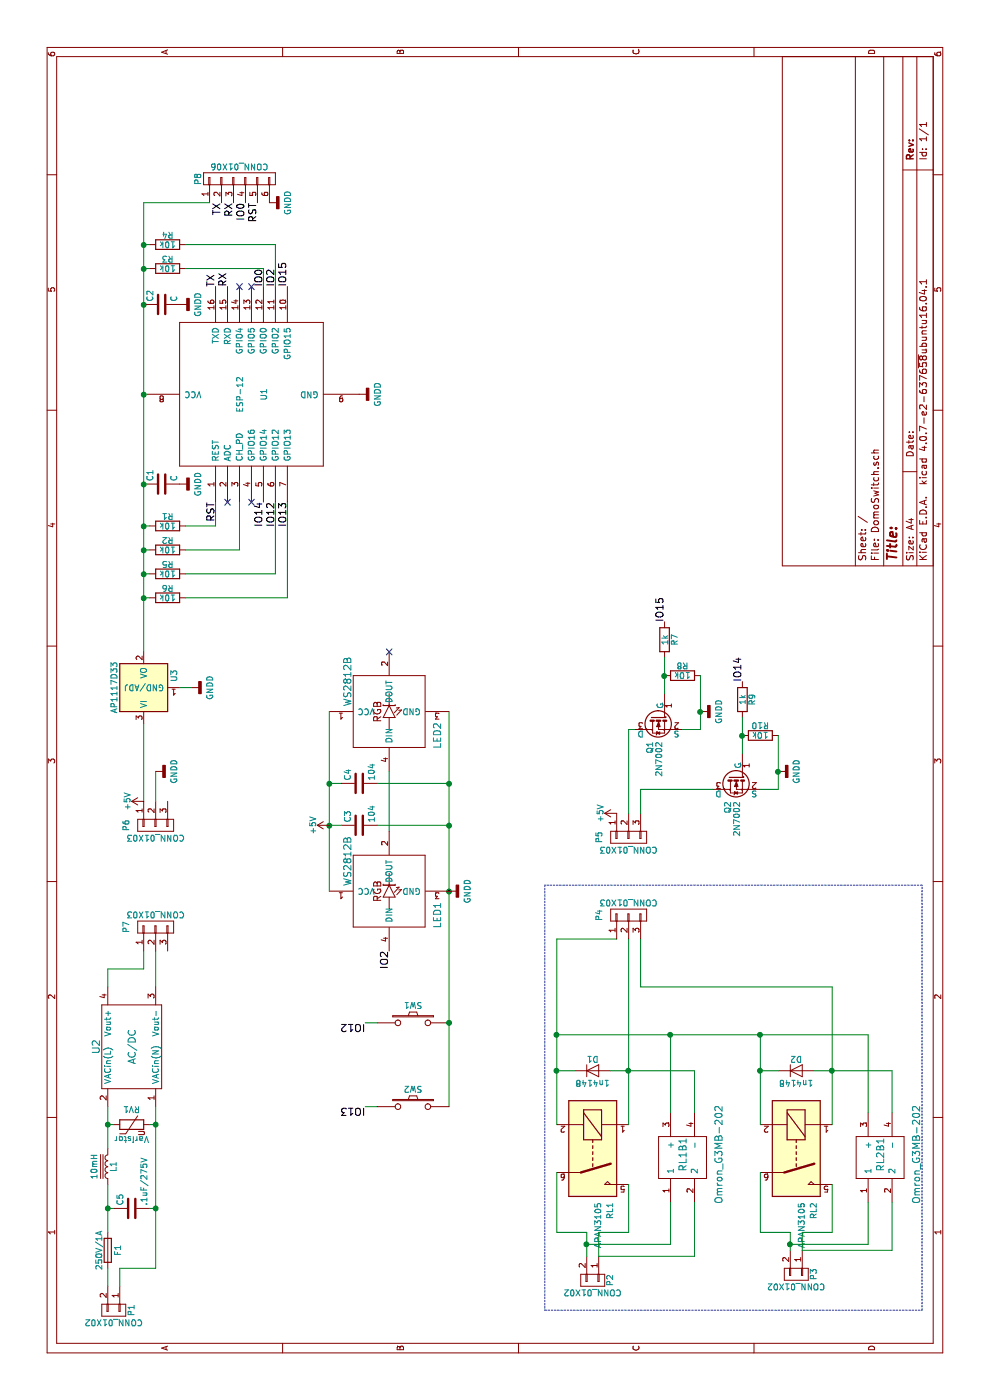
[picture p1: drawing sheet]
EESchema Schematic File Version 2
LIBS:DomoSwitch-rescue
LIBS:power
LIBS:device
LIBS:transistors
LIBS:conn
LIBS:regul
LIBS:interface
LIBS:philips
LIBS:display
LIBS:opto
LIBS:atmel
LIBS:contrib
LIBS:relays2
LIBS:ws2812b
LIBS:ssr
LIBS:acdc
LIBS:ESP8266
LIBS:DomoSwitch-cache
EELAYER 25 0
EELAYER END
$Descr A4 11693 8268
encoding utf-8
Sheet 1 1
Title ""
Date ""
Rev ""
Comp ""
Comment1 ""
Comment2 ""
Comment3 ""
Comment4 ""
$EndDescr
$Comp
L ESP-12 U1
U 1 1
P 8400 2100
F 0 "U1" H 8400 2000 50  0000 C CNN
F 1 "ESP-12" H 8400 2200 50  0000 C CNN
F 2 "ESP8266:ESP-12-SMD" H 8400 2100 50  0001 C CNN
F 3 "" H 8400 2100 50  0001 C CNN
	1    8400 2100
	1    0    0    -1  
$EndComp
$Comp
L AC/DC U2
U 1 1
P 2950 1100
F 0 "U2" H 2950 1400 60  0000 C CNN
F 1 "AC/DC" H 2950 1100 60  0000 C CNN
F 2 "AAA_Mie_lib_verificate:HLK-PM01" H 2950 1100 60  0001 C CNN
F 3 "" H 2950 1100 60  0000 C CNN
	1    2950 1100
	1    0    0    -1  
$EndComp
$Comp
L CONN_01X02 P1
U 1 1
P 750 950
F 0 "P1" H 750 1100 50  0000 C CNN
F 1 "CONN_01X02" V 850 950 50  0000 C CNN
F 2 "Terminal_Blocks:TerminalBlock_bornier-2_P5.08mm" H 750 950 50  0001 C CNN
F 3 "" H 750 950 50  0000 C CNN
	1    750  950 
	-1   0    0    1   
$EndComp
$Comp
L CONN_01X02 P2
U 1 1
P 1000 4950
F 0 "P2" H 1000 5100 50  0000 C CNN
F 1 "CONN_01X02" V 1100 4950 50  0000 C CNN
F 2 "Terminal_Blocks:TerminalBlock_bornier-2_P5.08mm" H 1000 4950 50  0001 C CNN
F 3 "" H 1000 4950 50  0000 C CNN
	1    1000 4950
	-1   0    0    1   
$EndComp
$Comp
L CONN_01X02 P3
U 1 1
P 1050 6650
F 0 "P3" H 1050 6800 50  0000 C CNN
F 1 "CONN_01X02" V 1150 6650 50  0000 C CNN
F 2 "Terminal_Blocks:TerminalBlock_bornier-2_P5.08mm" H 1050 6650 50  0001 C CNN
F 3 "" H 1050 6650 50  0000 C CNN
	1    1050 6650
	-1   0    0    1   
$EndComp
$Comp
L R R1
U 1 1
P 7300 1400
F 0 "R1" V 7380 1400 50  0000 C CNN
F 1 "10k" V 7300 1400 50  0000 C CNN
F 2 "Resistors_SMD:R_0805" V 7230 1400 50  0001 C CNN
F 3 "" H 7300 1400 50  0000 C CNN
	1    7300 1400
	1    0    0    -1  
$EndComp
$Comp
L R R3
U 1 1
P 9450 1400
F 0 "R3" V 9530 1400 50  0000 C CNN
F 1 "10k" V 9450 1400 50  0000 C CNN
F 2 "Resistors_SMD:R_0805" V 9380 1400 50  0001 C CNN
F 3 "" H 9450 1400 50  0000 C CNN
	1    9450 1400
	1    0    0    -1  
$EndComp
$Comp
L R R4
U 1 1
P 9650 1400
F 0 "R4" V 9730 1400 50  0000 C CNN
F 1 "10k" V 9650 1400 50  0000 C CNN
F 2 "Resistors_SMD:R_0805" V 9580 1400 50  0001 C CNN
F 3 "" H 9650 1400 50  0000 C CNN
	1    9650 1400
	1    0    0    -1  
$EndComp
$Comp
L R R10
U 1 1
P 5550 6350
F 0 "R10" V 5630 6350 50  0000 C CNN
F 1 "10k" V 5550 6350 50  0000 C CNN
F 2 "Resistors_SMD:R_0805" V 5480 6350 50  0001 C CNN
F 3 "" H 5550 6350 50  0000 C CNN
	1    5550 6350
	1    0    0    -1  
$EndComp
$Comp
L APAN3105 RL1
U 1 1
P 2100 4950
F 0 "RL1" H 2550 5100 50  0000 L CNN
F 1 "APAN3105" H 2550 5000 50  0000 L CNN
F 2 "AAA_Mie_lib_verificate:APAN31xx" H 2100 4950 50  0001 C CNN
F 3 "" H 2100 4950 50  0000 C CNN
	1    2100 4950
	-1   0    0    1   
$EndComp
$Comp
L APAN3105 RL2
U 1 1
P 2100 6650
F 0 "RL2" H 2550 6800 50  0000 L CNN
F 1 "APAN3105" H 2550 6700 50  0000 L CNN
F 2 "AAA_Mie_lib_verificate:APAN31xx" H 2100 6650 50  0001 C CNN
F 3 "" H 2100 6650 50  0000 C CNN
	1    2100 6650
	-1   0    0    1   
$EndComp
$Comp
L AP1117D33 U3
U 1 1
P 5950 1200
F 0 "U3" H 6050 950 50  0000 C CNN
F 1 "AP1117D33" H 5950 1450 50  0000 C CNN
F 2 "TO_SOT_Packages_SMD:SOT-223-3Lead_TabPin2" H 5950 1200 50  0001 C CNN
F 3 "" H 5950 1200 50  0000 C CNN
	1    5950 1200
	1    0    0    -1  
$EndComp
$Comp
L C C2
U 1 1
P 9150 1350
F 0 "C2" H 9175 1450 50  0000 L CNN
F 1 "C" H 9175 1250 50  0000 L CNN
F 2 "Capacitors_SMD:C_0805" H 9188 1200 50  0001 C CNN
F 3 "" H 9150 1350 50  0000 C CNN
	1    9150 1350
	1    0    0    -1  
$EndComp
$Comp
L C C1
U 1 1
P 7650 1350
F 0 "C1" H 7675 1450 50  0000 L CNN
F 1 "C" H 7675 1250 50  0000 L CNN
F 2 "Capacitors_SMD:C_0805" H 7688 1200 50  0001 C CNN
F 3 "" H 7650 1350 50  0000 C CNN
	1    7650 1350
	1    0    0    -1  
$EndComp
$Comp
L R R2
U 1 1
P 7100 1400
F 0 "R2" V 7180 1400 50  0000 C CNN
F 1 "10k" V 7100 1400 50  0000 C CNN
F 2 "Resistors_SMD:R_0805" V 7030 1400 50  0001 C CNN
F 3 "" H 7100 1400 50  0000 C CNN
	1    7100 1400
	1    0    0    -1  
$EndComp
$Comp
L GNDD #PWR01
U 1 1
P 5950 1600
F 0 "#PWR01" H 5950 1350 50  0001 C CNN
F 1 "GNDD" H 5950 1450 50  0000 C CNN
F 2 "" H 5950 1600 50  0000 C CNN
F 3 "" H 5950 1600 50  0000 C CNN
	1    5950 1600
	1    0    0    -1  
$EndComp
$Comp
L GNDD #PWR02
U 1 1
P 8400 3000
F 0 "#PWR02" H 8400 2750 50  0001 C CNN
F 1 "GNDD" H 8400 2850 50  0000 C CNN
F 2 "" H 8400 3000 50  0000 C CNN
F 3 "" H 8400 3000 50  0000 C CNN
	1    8400 3000
	1    0    0    -1  
$EndComp
Text Label 7500 1800 2    60   ~ 0
RST
Text Label 9300 2200 0    60   ~ 0
IO0
Text Label 9300 1800 0    60   ~ 0
TX
Text Label 9300 1900 0    60   ~ 0
RX
Text Label 9300 2300 0    60   ~ 0
IO2
$Comp
L D D1
U 1 1
P 2750 4950
F 0 "D1" H 2750 5050 50  0000 C CNN
F 1 "1n4148" H 2750 4850 50  0000 C CNN
F 2 "Diodes_ThroughHole:Diode_DO-41_SOD81_Vertical_KathodeUp" H 2750 4950 50  0001 C CNN
F 3 "" H 2750 4950 50  0000 C CNN
	1    2750 4950
	0    1    1    0   
$EndComp
$Comp
L D D2
U 1 1
P 2750 6650
F 0 "D2" H 2750 6750 50  0000 C CNN
F 1 "1n4148" H 2750 6550 50  0000 C CNN
F 2 "Diodes_ThroughHole:Diode_DO-41_SOD81_Vertical_KathodeUp" H 2750 6650 50  0001 C CNN
F 3 "" H 2750 6650 50  0000 C CNN
	1    2750 6650
	0    1    1    0   
$EndComp
$Comp
L CONN_01X03 P4
U 1 1
P 4050 5250
F 0 "P4" H 4050 5500 50  0000 C CNN
F 1 "CONN_01X03" V 4150 5250 50  0000 C CNN
F 2 "Socket_Strips:Socket_Strip_Straight_1x03_Pitch2.54mm" H 4050 5250 50  0001 C CNN
F 3 "" H 4050 5250 50  0000 C CNN
	1    4050 5250
	1    0    0    -1  
$EndComp
$Comp
L CONN_01X03 P5
U 1 1
P 4700 5250
F 0 "P5" H 4700 5500 50  0000 C CNN
F 1 "CONN_01X03" V 4800 5250 50  0000 C CNN
F 2 "Socket_Strips:Socket_Strip_Straight_1x03_Pitch2.54mm" H 4700 5250 50  0001 C CNN
F 3 "" H 4700 5250 50  0000 C CNN
	1    4700 5250
	-1   0    0    -1  
$EndComp
$Comp
L +5V #PWR03
U 1 1
P 4900 5150
F 0 "#PWR03" H 4900 5000 50  0001 C CNN
F 1 "+5V" H 4900 5290 50  0000 C CNN
F 2 "" H 4900 5150 50  0000 C CNN
F 3 "" H 4900 5150 50  0000 C CNN
	1    4900 5150
	1    0    0    -1  
$EndComp
Text Label 10000 1850 2    60   ~ 0
TX
Text Label 10000 1950 2    60   ~ 0
RX
$Comp
L GNDD #PWR04
U 1 1
P 10000 2250
F 0 "#PWR04" H 10000 2000 50  0001 C CNN
F 1 "GNDD" H 10000 2100 50  0000 C CNN
F 2 "" H 10000 2250 50  0000 C CNN
F 3 "" H 10000 2250 50  0000 C CNN
	1    10000 2250
	1    0    0    -1  
$EndComp
Text Label 10000 2050 2    60   ~ 0
IO0
Text Label 9300 2400 0    60   ~ 0
IO15
Text Label 6500 5550 0    60   ~ 0
IO15
Text Label 7500 2200 2    60   ~ 0
IO14
Text Label 7500 2300 2    60   ~ 0
IO12
Text Label 7500 2400 2    60   ~ 0
IO13
$Comp
L CONN_01X06 P8
U 1 1
P 10200 2000
F 0 "P8" H 10200 2350 50  0000 C CNN
F 1 "CONN_01X06" V 10300 2000 50  0000 C CNN
F 2 "Socket_Strips:Socket_Strip_Straight_1x06" H 10200 2000 50  0001 C CNN
F 3 "" H 10200 2000 50  0000 C CNN
	1    10200 2000
	1    0    0    -1  
$EndComp
Text Label 10000 2150 2    60   ~ 0
RST
$Comp
L 2N7002-RESCUE-DomoSwitch Q2
U 1 1
P 5200 6150
F 0 "Q2" H 5400 6225 50  0000 L CNN
F 1 "2N7002" H 5400 6150 50  0000 L CNN
F 2 "TO_SOT_Packages_SMD:SOT-23" H 5400 6075 50  0001 L CIN
F 3 "" H 5200 6150 50  0000 L CNN
	1    5200 6150
	-1   0    0    -1  
$EndComp
$Comp
L R R9
U 1 1
P 5850 6200
F 0 "R9" V 5930 6200 50  0000 C CNN
F 1 "1k" V 5850 6200 50  0000 C CNN
F 2 "Resistors_SMD:R_0805" V 5780 6200 50  0001 C CNN
F 3 "" H 5850 6200 50  0000 C CNN
	1    5850 6200
	0    1    1    0   
$EndComp
$Comp
L R R8
U 1 1
P 6050 5700
F 0 "R8" V 6130 5700 50  0000 C CNN
F 1 "10k" V 6050 5700 50  0000 C CNN
F 2 "Resistors_SMD:R_0805" V 5980 5700 50  0001 C CNN
F 3 "" H 6050 5700 50  0000 C CNN
	1    6050 5700
	1    0    0    -1  
$EndComp
$Comp
L 2N7002-RESCUE-DomoSwitch Q1
U 1 1
P 5700 5500
F 0 "Q1" H 5900 5575 50  0000 L CNN
F 1 "2N7002" H 5900 5500 50  0000 L CNN
F 2 "TO_SOT_Packages_SMD:SOT-23" H 5900 5425 50  0001 L CIN
F 3 "" H 5700 5500 50  0000 L CNN
	1    5700 5500
	-1   0    0    -1  
$EndComp
$Comp
L R R7
U 1 1
P 6350 5550
F 0 "R7" V 6430 5550 50  0000 C CNN
F 1 "1k" V 6350 5550 50  0000 C CNN
F 2 "Resistors_SMD:R_0805" V 6280 5550 50  0001 C CNN
F 3 "" H 6350 5550 50  0000 C CNN
	1    6350 5550
	0    1    1    0   
$EndComp
Text Label 6000 6200 0    60   ~ 0
IO14
$Comp
L GNDD #PWR05
U 1 1
P 5750 5850
F 0 "#PWR05" H 5750 5600 50  0001 C CNN
F 1 "GNDD" H 5750 5700 50  0000 C CNN
F 2 "" H 5750 5850 50  0000 C CNN
F 3 "" H 5750 5850 50  0000 C CNN
	1    5750 5850
	1    0    0    -1  
$EndComp
$Comp
L GNDD #PWR06
U 1 1
P 5250 6500
F 0 "#PWR06" H 5250 6250 50  0001 C CNN
F 1 "GNDD" H 5250 6350 50  0000 C CNN
F 2 "" H 5250 6500 50  0000 C CNN
F 3 "" H 5250 6500 50  0000 C CNN
	1    5250 6500
	1    0    0    -1  
$EndComp
$Comp
L WS2812B LED2
U 1 1
P 5750 3250
F 0 "LED2" H 5550 2850 60  0000 C CNN
F 1 "WS2812B" H 6000 3600 60  0000 C CNN
F 2 "AAA_Mie_lib_verificate:ws2812b" V 5700 3250 60  0001 C CNN
F 3 "" V 5700 3250 60  0000 C CNN
	1    5750 3250
	1    0    0    -1  
$EndComp
Text Label 3750 3250 2    60   ~ 0
IO2
Text Label 3150 3050 1    60   ~ 0
IO12
Text Label 2450 3050 1    60   ~ 0
IO13
$Comp
L R R5
U 1 1
P 6900 1400
F 0 "R5" V 6980 1400 50  0000 C CNN
F 1 "10k" V 6900 1400 50  0000 C CNN
F 2 "Resistors_SMD:R_0805" V 6830 1400 50  0001 C CNN
F 3 "" H 6900 1400 50  0000 C CNN
	1    6900 1400
	1    0    0    -1  
$EndComp
$Comp
L R R6
U 1 1
P 6700 1400
F 0 "R6" V 6780 1400 50  0000 C CNN
F 1 "10k" V 6700 1400 50  0000 C CNN
F 2 "Resistors_SMD:R_0805" V 6630 1400 50  0001 C CNN
F 3 "" H 6700 1400 50  0000 C CNN
	1    6700 1400
	1    0    0    -1  
$EndComp
$Comp
L SW_PUSH SW1
U 1 1
P 3150 3450
F 0 "SW1" H 3150 3600 50  0000 C CNN
F 1 "SW_PUSH" H 3150 3370 50  0001 C CNN
F 2 "Buttons_Switches_SMD:SW_SPST_FSMSM" H 3150 3450 50  0001 C CNN
F 3 "" H 3150 3450 50  0000 C CNN
	1    3150 3450
	0    1    1    0   
$EndComp
$Comp
L SW_PUSH SW2
U 1 1
P 2450 3450
F 0 "SW2" H 2450 3600 50  0000 C CNN
F 1 "SW_PUSH" H 2450 3370 50  0001 C CNN
F 2 "Buttons_Switches_SMD:SW_SPST_FSMSM" H 2450 3450 50  0001 C CNN
F 3 "" H 2450 3450 50  0000 C CNN
	1    2450 3450
	0    1    1    0   
$EndComp
NoConn ~ 7500 1900
NoConn ~ 7500 2100
NoConn ~ 9300 2000
NoConn ~ 9300 2100
$Comp
L GNDD #PWR07
U 1 1
P 9150 1500
F 0 "#PWR07" H 9150 1250 50  0001 C CNN
F 1 "GNDD" H 9150 1350 50  0000 C CNN
F 2 "" H 9150 1500 50  0000 C CNN
F 3 "" H 9150 1500 50  0000 C CNN
	1    9150 1500
	1    0    0    -1  
$EndComp
$Comp
L GNDD #PWR08
U 1 1
P 7650 1500
F 0 "#PWR08" H 7650 1250 50  0001 C CNN
F 1 "GNDD" H 7650 1350 50  0000 C CNN
F 2 "" H 7650 1500 50  0000 C CNN
F 3 "" H 7650 1500 50  0000 C CNN
	1    7650 1500
	1    0    0    -1  
$EndComp
$Comp
L C C3
U 1 1
P 4800 3000
F 0 "C3" H 4825 3100 50  0000 L CNN
F 1 "104" H 4825 2900 50  0000 L CNN
F 2 "Capacitors_SMD:C_0805" H 4838 2850 50  0001 C CNN
F 3 "" H 4800 3000 50  0000 C CNN
	1    4800 3000
	1    0    0    -1  
$EndComp
$Comp
L C C4
U 1 1
P 5150 3000
F 0 "C4" H 5175 3100 50  0000 L CNN
F 1 "104" H 5175 2900 50  0000 L CNN
F 2 "Capacitors_SMD:C_0805" H 5188 2850 50  0001 C CNN
F 3 "" H 5150 3000 50  0000 C CNN
	1    5150 3000
	1    0    0    -1  
$EndComp
NoConn ~ 6250 3250
$Comp
L CONN_01X03 P6
U 1 1
P 4800 1300
F 0 "P6" H 4800 1550 50  0000 C CNN
F 1 "CONN_01X03" V 4900 1300 50  0000 C CNN
F 2 "Socket_Strips:Socket_Strip_Straight_1x03_Pitch2.54mm" H 4800 1300 50  0001 C CNN
F 3 "" H 4800 1300 50  0000 C CNN
	1    4800 1300
	-1   0    0    -1  
$EndComp
Wire Wire Line
	9300 2200 9450 2200
Wire Wire Line
	9450 2200 9450 1550
Wire Wire Line
	9300 2300 9650 2300
Wire Wire Line
	9650 2300 9650 1550
Wire Wire Line
	6250 1200 10000 1200
Wire Wire Line
	9450 1200 9450 1250
Wire Wire Line
	9650 1200 9650 1250
Connection ~ 9450 1200
Wire Wire Line
	7300 1200 7300 1250
Connection ~ 8400 1200
Wire Wire Line
	7300 1550 7300 1800
Wire Wire Line
	7300 1800 7500 1800
Wire Wire Line
	1200 4900 1400 4900
Wire Wire Line
	1400 4900 1400 4650
Wire Wire Line
	1400 4650 1900 4650
Wire Wire Line
	1800 5250 1400 5250
Wire Wire Line
	1400 5250 1400 5000
Wire Wire Line
	1400 5000 1200 5000
Wire Wire Line
	1250 6600 1400 6600
Wire Wire Line
	1400 6600 1400 6350
Wire Wire Line
	1400 6350 1900 6350
Wire Wire Line
	1800 6950 1400 6950
Wire Wire Line
	1400 6950 1400 6700
Wire Wire Line
	1400 6700 1250 6700
Wire Wire Line
	5950 1600 5950 1500
Connection ~ 9150 1200
Connection ~ 7650 1200
Wire Wire Line
	7100 1250 7100 1200
Connection ~ 7300 1200
Wire Wire Line
	7100 1550 7100 2000
Wire Wire Line
	7100 2000 7500 2000
Connection ~ 7100 1200
Wire Wire Line
	2300 4650 3850 4650
Wire Wire Line
	2750 4650 2750 4800
Wire Wire Line
	2300 5250 3850 5250
Wire Wire Line
	2750 5100 2750 5800
Wire Wire Line
	3050 6350 2300 6350
Wire Wire Line
	2750 6350 2750 6500
Wire Wire Line
	2300 6950 3450 6950
Wire Wire Line
	2750 6800 2750 7450
Connection ~ 2750 5250
Connection ~ 2750 6950
Wire Wire Line
	10000 1200 10000 1750
Connection ~ 9650 1200
Wire Wire Line
	5100 6350 5100 6500
Wire Wire Line
	5100 6500 5550 6500
Wire Wire Line
	5400 6200 5700 6200
Connection ~ 5550 6200
Wire Wire Line
	5600 5700 5600 5850
Wire Wire Line
	5600 5850 6050 5850
Wire Wire Line
	5900 5550 6200 5550
Connection ~ 6050 5550
Connection ~ 5250 6500
Connection ~ 5750 5850
Connection ~ 4250 3750
Wire Wire Line
	6700 1200 6700 1250
Connection ~ 6700 1200
Wire Wire Line
	6900 1200 6900 1250
Connection ~ 6900 1200
Wire Wire Line
	6900 1550 6900 2300
Wire Wire Line
	6900 2300 7500 2300
Wire Wire Line
	7500 2400 6700 2400
Wire Wire Line
	6700 2400 6700 1550
Connection ~ 3150 3750
Wire Notes Line
	750  4550 750  7700
Wire Notes Line
	750  7700 4300 7700
Wire Notes Line
	4300 7700 4300 4550
Wire Notes Line
	4300 4550 750  4550
Connection ~ 2750 4650
Wire Wire Line
	3050 4650 3050 7250
Connection ~ 2750 6350
Connection ~ 3050 4650
Wire Wire Line
	4750 3250 5250 3250
Wire Wire Line
	5150 2750 5150 2850
Connection ~ 5150 2750
Wire Wire Line
	4800 2750 4800 2850
Connection ~ 4800 2750
Wire Wire Line
	4800 3750 4800 3150
Connection ~ 4800 3750
Wire Wire Line
	5150 3750 5150 3150
Connection ~ 5150 3750
Wire Wire Line
	3150 3050 3150 3150
Wire Wire Line
	4900 5350 5100 5350
Wire Wire Line
	5100 5350 5100 5950
Wire Wire Line
	4900 5250 5600 5250
Wire Wire Line
	5600 5250 5600 5300
Wire Wire Line
	3850 5350 3450 5350
Wire Wire Line
	3450 5350 3450 6950
$Comp
L Omron_G3MB-202 RL1B1
U 1 1
P 2050 6000
F 0 "RL1B1" H 2050 6300 60  0000 C CNN
F 1 "Omron_G3MB-202" H 2050 6000 60  0000 C CNN
F 2 "AAA mie lib verificate:G3MB" H 2050 6000 60  0001 C CNN
F 3 "" H 2050 6000 60  0001 C CNN
	1    2050 6000
	1    0    0    -1  
$EndComp
$Comp
L Omron_G3MB-202 RL2B1
U 1 1
P 2050 7650
F 0 "RL2B1" H 2050 7950 60  0000 C CNN
F 1 "Omron_G3MB-202" H 2050 7650 60  0000 C CNN
F 2 "AAA mie lib verificate:G3MB" H 2050 7650 60  0001 C CNN
F 3 "" H 2050 7650 60  0001 C CNN
	1    2050 7650
	1    0    0    -1  
$EndComp
Wire Wire Line
	2400 5600 3050 5600
Connection ~ 3050 5600
Wire Wire Line
	3050 7250 2400 7250
Connection ~ 3050 6350
Wire Wire Line
	2750 7450 2400 7450
Wire Wire Line
	2750 5800 2400 5800
Wire Wire Line
	1300 4900 1300 5600
Wire Wire Line
	1300 5600 1650 5600
Connection ~ 1300 4900
Wire Wire Line
	1200 5000 1200 5800
Wire Wire Line
	1200 5800 1650 5800
Wire Wire Line
	1300 6600 1300 7250
Wire Wire Line
	1300 7250 1650 7250
Connection ~ 1300 6600
Wire Wire Line
	1250 6700 1250 7450
Wire Wire Line
	1250 7450 1650 7450
Wire Wire Line
	3850 4650 3850 5150
$Comp
L Fuse F1
U 1 1
P 1250 900
F 0 "F1" V 1330 900 50  0000 C CNN
F 1 "250V/1A" V 1175 900 50  0000 C CNN
F 2 "Fuse_Holders_and_Fuses:Fuse_SMD2920" V 1180 900 50  0001 C CNN
F 3 "" H 1250 900 50  0000 C CNN
	1    1250 900 
	0    1    1    0   
$EndComp
$Comp
L C C5
U 1 1
P 1600 1100
F 0 "C5" H 1625 1200 50  0000 L CNN
F 1 ".1uF/275V" H 1625 1000 50  0000 L CNN
F 2 "Capacitors_ThroughHole:C_Rect_L13.0mm_W6.0mm_P10.00mm_FKS3_FKP3_MKS4" H 1638 950 50  0001 C CNN
F 3 "" H 1600 1100 50  0000 C CNN
	1    1600 1100
	1    0    0    -1  
$EndComp
$Comp
L L_Core_Iron L1
U 1 1
P 1950 900
F 0 "L1" V 1900 900 50  0000 C CNN
F 1 "10mH" V 2060 900 50  0000 C CNN
F 2 "AAA mie lib verificate:CDRH127" H 1950 900 50  0001 C CNN
F 3 "" H 1950 900 50  0000 C CNN
	1    1950 900 
	0    -1   -1   0   
$EndComp
Wire Wire Line
	950  900  1100 900 
Wire Wire Line
	950  1000 1100 1000
Wire Wire Line
	1100 1000 1100 1300
Wire Wire Line
	1400 900  1800 900 
Connection ~ 1600 900 
Wire Wire Line
	2100 900  2450 900 
Wire Wire Line
	1100 1300 2450 1300
$Comp
L Varistor RV1
U 1 1
P 2300 1100
F 0 "RV1" V 2425 1100 50  0000 C CNN
F 1 "Varistor" V 2175 1100 50  0000 C CNN
F 2 "Varistors:RV_Disc_D15.5_W4.2_P7.5" V 2230 1100 50  0001 C CNN
F 3 "" H 2300 1100 50  0000 C CNN
	1    2300 1100
	1    0    0    -1  
$EndComp
Wire Wire Line
	2300 900  2300 950 
Connection ~ 2300 900 
Wire Wire Line
	2300 1250 2300 1300
Connection ~ 2300 1300
Wire Wire Line
	1600 1250 1600 1300
Connection ~ 1600 1300
Wire Wire Line
	1600 950  1600 900 
$Comp
L CONN_01X03 P7
U 1 1
P 3950 1300
F 0 "P7" H 3950 1550 50  0000 C CNN
F 1 "CONN_01X03" V 4050 1300 50  0000 C CNN
F 2 "Socket_Strips:Socket_Strip_Straight_1x03_Pitch2.54mm" H 3950 1300 50  0001 C CNN
F 3 "" H 3950 1300 50  0000 C CNN
	1    3950 1300
	1    0    0    -1  
$EndComp
Wire Wire Line
	3450 900  3600 900 
Wire Wire Line
	3600 900  3600 1200
Wire Wire Line
	3600 1200 3750 1200
Wire Wire Line
	3450 1300 3750 1300
$Comp
L +5V #PWR09
U 1 1
P 5000 1200
F 0 "#PWR09" H 5000 1050 50  0001 C CNN
F 1 "+5V" H 5000 1340 50  0000 C CNN
F 2 "" H 5000 1200 50  0000 C CNN
F 3 "" H 5000 1200 50  0000 C CNN
	1    5000 1200
	1    0    0    -1  
$EndComp
$Comp
L GNDD #PWR010
U 1 1
P 5250 1300
F 0 "#PWR010" H 5250 1050 50  0001 C CNN
F 1 "GNDD" H 5250 1150 50  0000 C CNN
F 2 "" H 5250 1300 50  0000 C CNN
F 3 "" H 5250 1300 50  0000 C CNN
	1    5250 1300
	1    0    0    -1  
$EndComp
Wire Wire Line
	5000 1300 5250 1300
Wire Wire Line
	2450 3050 2450 3150
Wire Wire Line
	4250 2750 5750 2750
$Comp
L +5V #PWR011
U 1 1
P 4800 2750
F 0 "#PWR011" H 4800 2600 50  0001 C CNN
F 1 "+5V" H 4800 2890 50  0000 C CNN
F 2 "" H 4800 2750 50  0000 C CNN
F 3 "" H 4800 2750 50  0000 C CNN
	1    4800 2750
	1    0    0    -1  
$EndComp
Wire Wire Line
	2450 3750 5750 3750
$Comp
L GNDD #PWR012
U 1 1
P 4250 3750
F 0 "#PWR012" H 4250 3500 50  0001 C CNN
F 1 "GNDD" H 4250 3600 50  0000 C CNN
F 2 "" H 4250 3750 50  0000 C CNN
F 3 "" H 4250 3750 50  0000 C CNN
	1    4250 3750
	1    0    0    -1  
$EndComp
Wire Wire Line
	5000 1200 5650 1200
$Comp
L WS2812B LED1
U 1 1
P 4250 3250
F 0 "LED1" H 4050 2850 60  0000 C CNN
F 1 "WS2812B" H 4500 3600 60  0000 C CNN
F 2 "AAA_Mie_lib_verificate:ws2812b" V 4200 3250 60  0001 C CNN
F 3 "" V 4200 3250 60  0000 C CNN
	1    4250 3250
	1    0    0    -1  
$EndComp
$EndSCHEMATC
